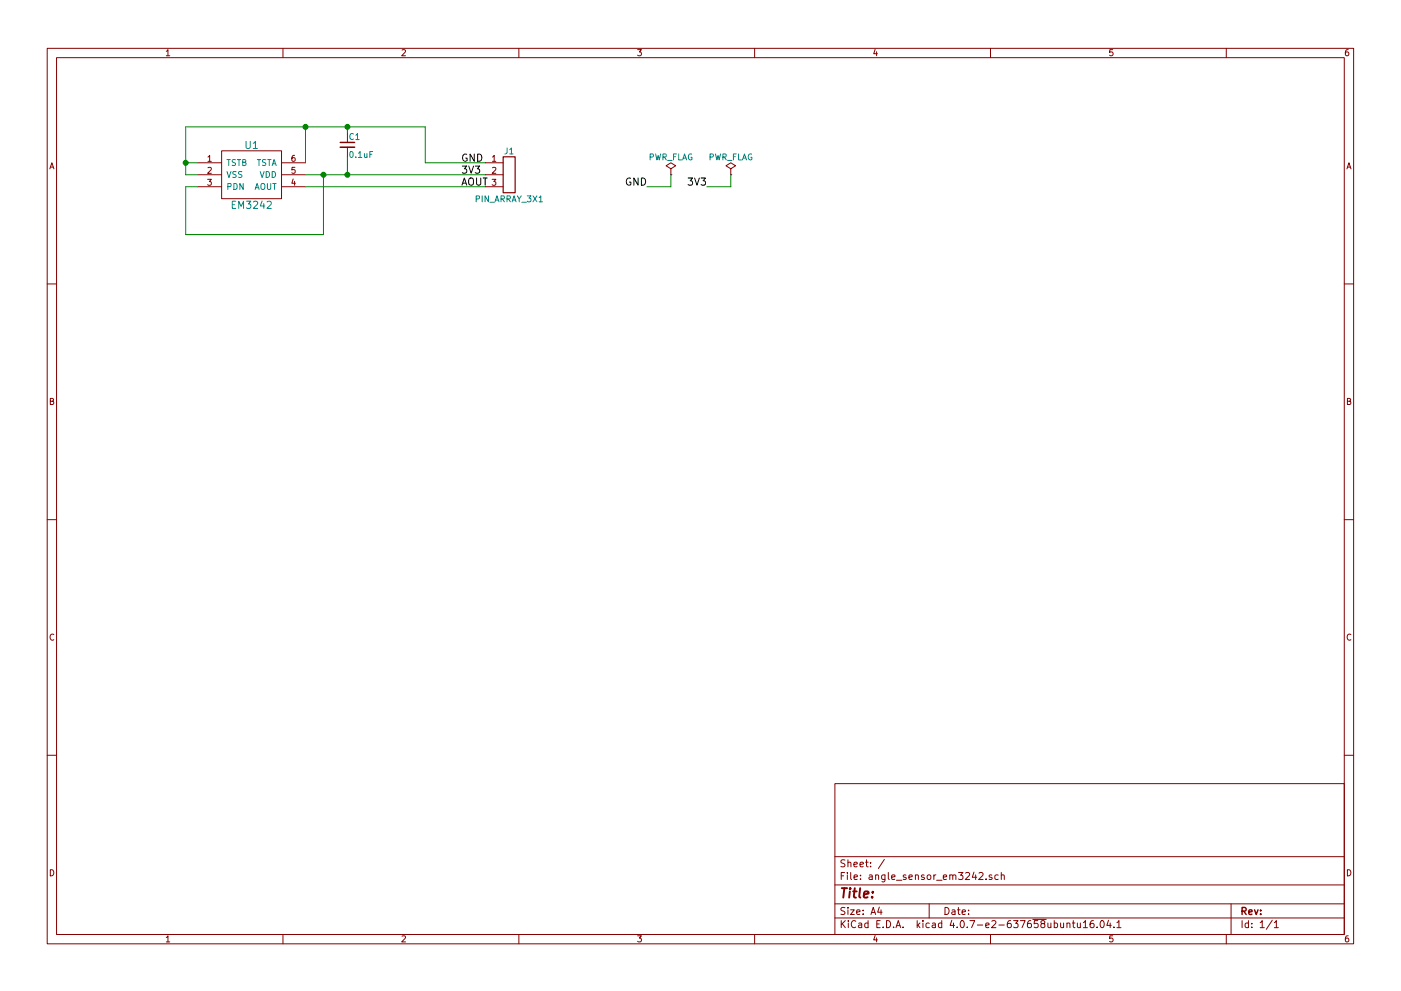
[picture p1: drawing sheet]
EESchema Schematic File Version 2
LIBS:power
LIBS:device
LIBS:switches
LIBS:relays
LIBS:motors
LIBS:transistors
LIBS:conn
LIBS:linear
LIBS:regul
LIBS:74xx
LIBS:cmos4000
LIBS:adc-dac
LIBS:memory
LIBS:xilinx
LIBS:microcontrollers
LIBS:dsp
LIBS:microchip
LIBS:analog_switches
LIBS:motorola
LIBS:texas
LIBS:intel
LIBS:audio
LIBS:interface
LIBS:digital-audio
LIBS:philips
LIBS:display
LIBS:cypress
LIBS:siliconi
LIBS:opto
LIBS:atmel
LIBS:contrib
LIBS:valves
LIBS:em3242
LIBS:pin_array_3x1
LIBS:angle_sensor_em3242-cache
EELAYER 25 0
EELAYER END
$Descr A4 11693 8268
encoding utf-8
Sheet 1 1
Title ""
Date ""
Rev ""
Comp ""
Comment1 ""
Comment2 ""
Comment3 ""
Comment4 ""
$EndDescr
$Comp
L EM3242 U1
U 1 1
P 2100 1450
F 0 "U1" H 2100 1700 60  0000 C CNN
F 1 "EM3242" H 2100 1200 60  0000 C CNN
F 2 "EM3242:EM3242" H 2150 1450 60  0001 C CNN
F 3 "" H 2150 1450 60  0001 C CNN
	1    2100 1450
	1    0    0    -1  
$EndComp
$Comp
L C_Small C1
U 1 1
P 2900 1200
F 0 "C1" H 2910 1270 50  0000 L CNN
F 1 "0.1uF" H 2910 1120 50  0000 L CNN
F 2 "Capacitors_SMD:C_0805_HandSoldering" H 2900 1200 50  0001 C CNN
F 3 "" H 2900 1200 50  0001 C CNN
	1    2900 1200
	1    0    0    -1  
$EndComp
$Comp
L PIN_ARRAY_3X1 J1
U 1 1
P 4250 1450
F 0 "J1" H 4250 1650 50  0000 C CNN
F 1 "PIN_ARRAY_3X1" H 4250 1250 50  0000 C CNN
F 2 "HEADER_3X1:HEADER_3X1" H 4250 1450 50  0001 C CNN
F 3 "" H 4250 1450 50  0001 C CNN
	1    4250 1450
	1    0    0    -1  
$EndComp
Wire Wire Line
	3550 1350 4050 1350
Wire Wire Line
	2550 1450 4050 1450
Text Label 3850 1350 0    60   ~ 0
GND
Text Label 3850 1450 0    60   ~ 0
3V3
Wire Wire Line
	2550 1550 4050 1550
Text Label 3850 1550 0    60   ~ 0
AOUT
$Comp
L PWR_FLAG #FLG01
U 1 1
P 5600 1450
F 0 "#FLG01" H 5600 1525 50  0001 C CNN
F 1 "PWR_FLAG" H 5600 1600 50  0000 C CNN
F 2 "" H 5600 1450 50  0001 C CNN
F 3 "" H 5600 1450 50  0001 C CNN
	1    5600 1450
	1    0    0    -1  
$EndComp
$Comp
L PWR_FLAG #FLG02
U 1 1
P 6100 1450
F 0 "#FLG02" H 6100 1525 50  0001 C CNN
F 1 "PWR_FLAG" H 6100 1600 50  0000 C CNN
F 2 "" H 6100 1450 50  0001 C CNN
F 3 "" H 6100 1450 50  0001 C CNN
	1    6100 1450
	1    0    0    -1  
$EndComp
Wire Wire Line
	5600 1450 5600 1550
Wire Wire Line
	5600 1550 5400 1550
Wire Wire Line
	6100 1450 6100 1550
Wire Wire Line
	6100 1550 5900 1550
Text Label 5400 1550 2    60   ~ 0
GND
Text Label 5900 1550 2    60   ~ 0
3V3
Wire Wire Line
	1650 1550 1550 1550
Wire Wire Line
	1550 1550 1550 1950
Wire Wire Line
	1550 1950 2700 1950
Wire Wire Line
	2700 1950 2700 1450
Connection ~ 2700 1450
Wire Wire Line
	1550 1450 1650 1450
Wire Wire Line
	1550 1050 1550 1450
Wire Wire Line
	1550 1350 1650 1350
Wire Wire Line
	1550 1050 3550 1050
Wire Wire Line
	2550 1050 2550 1350
Connection ~ 1550 1350
Wire Wire Line
	2900 1050 2900 1100
Connection ~ 2550 1050
Wire Wire Line
	2900 1300 2900 1450
Connection ~ 2900 1450
Wire Wire Line
	3550 1050 3550 1350
Connection ~ 2900 1050
$EndSCHEMATC
